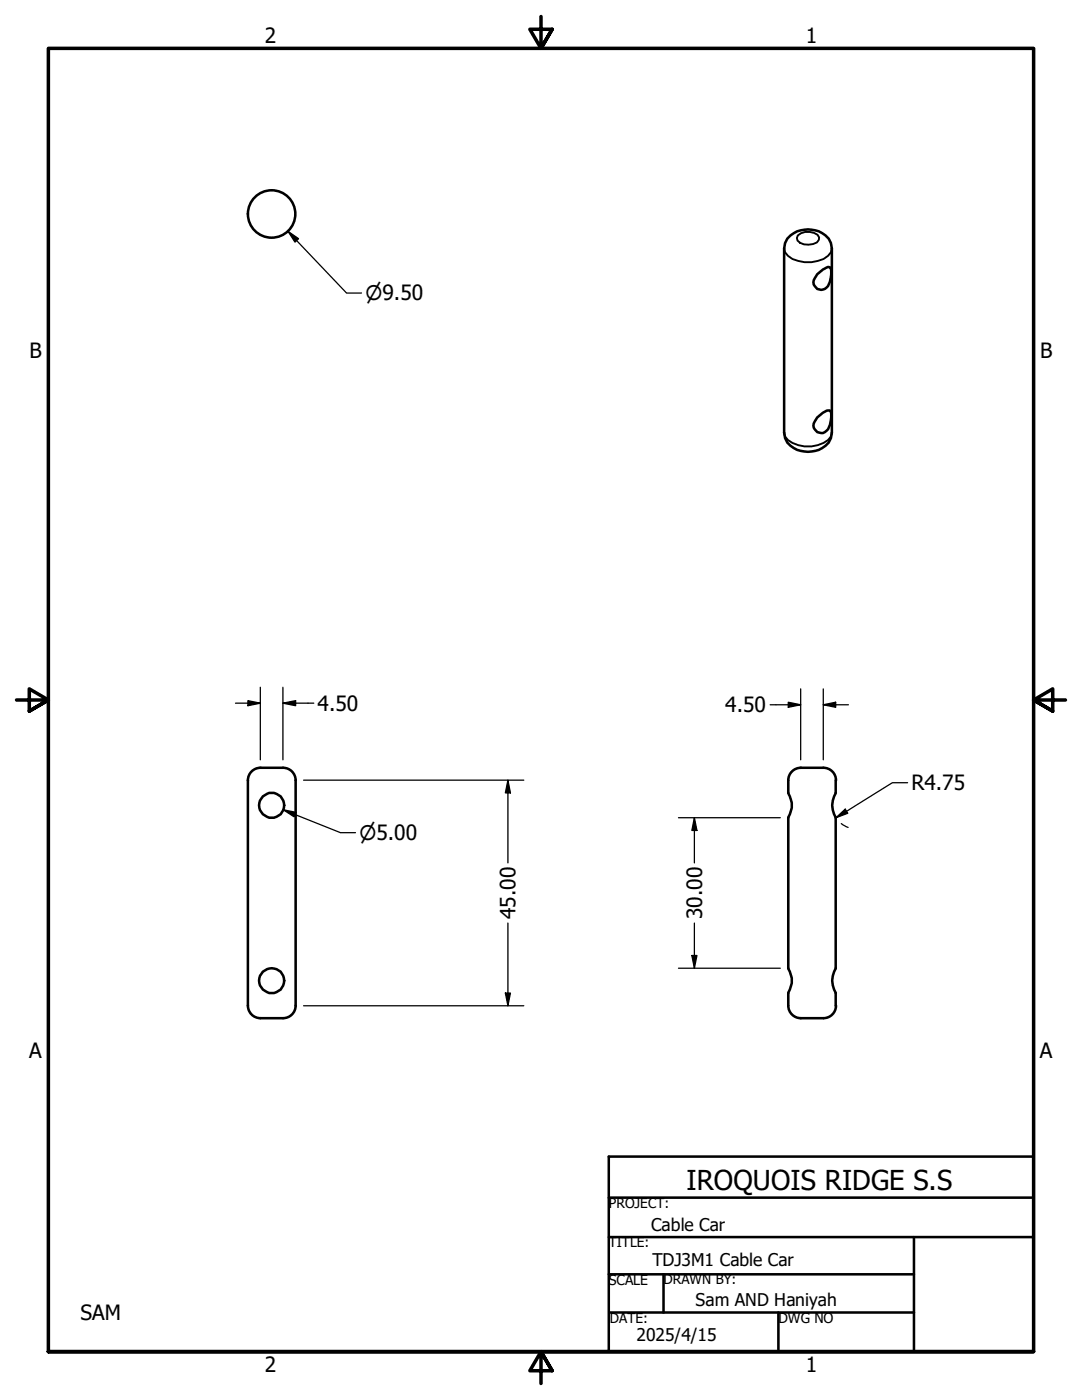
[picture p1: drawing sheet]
<svg xmlns="http://www.w3.org/2000/svg" width="216mm" height="279mm" viewBox="0 0 216 279" stroke-linecap="round" stroke-linejoin="round" font-family="sans-serif">
<!-- layer: Visible (ANSI) -->
<g fill="none" stroke="#000" stroke-width=".51">
<path d="M157.7 47a5.6 5.6 0 0 1 7.7 .6l.4 .9 .2 1.1v36.8a4.2 4.2 0 0 1-4.1 3.7 4.8 4.8 0 0 1-5.2-2.7l-.2-1v-36.8l.2-1.1 .4-.9zM163.1 54.7l1.1-.9a1.84 1.84 0 0 1 1.4-.5 4.1 4.1 0 0 1-.7 4.1 1.5 1.5 0 0 1-2 .1 1.5 1.5 0 0 1-.3-1.9zM163.1 83.3l1.1-.9a1.84 1.84 0 0 1 1.4-.5 4.1 4.1 0 0 1-.7 4.1 1.5 1.5 0 0 1-2 .1 1.5 1.5 0 0 1-.3-2zM49.5 155.7v45M51.9 153.2h4.6a2.51 2.51 0 0 1 2.5 2.5M52 153.2a2.51 2.51 0 0 0-2.5 2.5M59 155.7v45M157.3 155.7a6.1 6.1 0 0 0 .6 4.1l.1 .4a5.7 5.7 0 0 1-.7 3v30a4.6 4.6 0 0 1 0 5v2.5M164.3 153.2h-4.5a2.51 2.51 0 0 0-2.5 2.5M164.3 153.2a2.51 2.51 0 0 1 2.5 2.5M166.8 155.7a6.1 6.1 0 0 1-.6 4.1l-.1 .9 .1 1 .6 1.5v30a5 5 0 0 0 0 5v2.5M49.5 200.7a2.51 2.51 0 0 0 2.5 2.5"/>
<path d="M59 200.7a2.51 2.51 0 0 1-2.5 2.5h-4.6M157.3 200.7a2.51 2.51 0 0 0 2.5 2.5h4.5M166.8 200.7a2.51 2.51 0 0 1-2.5 2.5"/>
<circle cx="54.2" cy="42.7" r="4.7"/>
<circle cx="54.2" cy="160.7" r="2.48"/>
<circle cx="54.2" cy="195.7" r="2.48"/>
</g>
<!-- layer: Visible Narrow (ANSI) -->
<path d="M156.5 49.6a3.2 3.2 0 0 0 2.8 2.5 6.8 6.8 0 0 0 5.9-1l.6-.7 .2-.8M159.2 47a3.2 3.2 0 0 1 3.9-.1l.3 .5v.5l-.4 .5a3.4 3.4 0 0 1-3.9-.4l-.1-.5zM156.5 86.4a3.2 3.2 0 0 0 2.8 2.4 6.8 6.8 0 0 0 5.9-1l.6-.7 .2-.7" fill="none" stroke="#000" stroke-width=".38"/>
<!-- layer: Border (ANSI) -->
<path d="M107.9 3.3v6.4l-2.2-3.9h4.5l-2.3 3.9 2.3-3.9M3.3 139.7h6.4l-3.9-2.2v4.4l3.9-2.2-3.9 2.2M212.6 139.7h-6.4l3.9-2.2v4.4l-3.9-2.2 3.9 2.2M9.7 269.7v-260h196.5v260h-196.5h196.5M110.2 273.6l-2.3-3.9 2.3 3.9h-4.5l2.2-3.9v6.4" fill="none" stroke="#000" stroke-width=".7"/>
<!-- layer: Title (ANSI) -->
<path d="M121.5 239h84.7M121.5 246.9h84.7M121.5 254.3h60.9M132.4 254.3v7.6M182.4 246.9v22.8M121.4 269.7h84.8v-38.9h-84.7v38.9M121.7 261.9h60.7M155.3 261.9v7.8" fill="none" stroke="#000" stroke-width=".51"/>
<!-- layer: Dimension (ANSI) -->
<g fill="none" stroke="#000" stroke-width=".25">
<path d="M57.5 46.2l2.1 1.4-.7 .7zM57.5 46.2l11.7 12.3h2.9M49.5 139.8l2.4 .5-2.4 .5zM51.9 137.2v14.4M56.5 137.2v14.4M159.8 137.5v14.1M164.3 137.5v14.1M47 140.3h4.9M56.5 140.3l2.5-.5v1zM56.5 140.3h6.1M60.6 155.7h43.9M101.3 155.7l.6 2.5h-1.1z"/>
<path d="M101.3 155.7v16.5M153.7 140.7h6.1M157.3 140.1l2.5 .6-2.5 .5zM164.3 140.7l2.5-.6v1.1zM164.3 140.7h5M181.1 156.2h-3l-11.3 7M56.5 161.6l2.6 .5-.4 .9zM56.5 161.6l11.4 4.6h3M135.4 163.2h20.3M138.6 163.2l.5 2.5h-1.1zM138.6 163.2v9M166.8 163.2l1.9-1.7 .5 .8z"/>
<path d="M167.9 164.4l1.3 .7M100.8 198.2h1.1l-.6 2.5zM101.3 184.2v16.5M135.4 193.2h20.3M138 190.7h1.1l-.5 2.5zM138.6 184.2v9M60.6 200.7h43.9"/>
</g>
<path d="M57.5 46.2l2.1 1.4-.7 .7zM56.5 140.3l2.5-.5v1zM49.5 139.8l2.4 .5-2.4 .5zM101.3 155.7l.6 2.5h-1.1zM157.3 140.1l2.5 .6-2.5 .5zM164.3 140.7l2.5-.6v1.1zM56.5 161.6l2.6 .5-.4 .9zM138.6 163.2l.5 2.5h-1.1zM166.8 163.2l1.9-1.7 .5 .8zM100.8 198.2h1.1l-.6 2.5zM138 190.7h1.1l-.5 2.5z" fill="#000"/>
<text font-size="5.5" x="137" y="237.4">IROQUOIS RIDGE S.S</text>
<g font-size="4.2">
<text x="52.8" y="8.6">2</text>
<text x="160.8" y="8.6">1</text>
<text x="5.9" y="71.4">B</text>
<text x="207.6" y="71.4">B</text>
<text x="63.4" y="141.9">4.50</text>
<text x="144.7" y="142.2">4.50</text>
<text x="181.9" y="157.7">R4.75</text>
<text x="102.9" y="183.5" transform="rotate(-90 102.9 183.5)">45.00</text>
<text x="140.1" y="183.5" transform="rotate(-90 140.1 183.5)">30.00</text>
<text x="5.8" y="211.1">A</text>
<text x="207.5" y="211.1">A</text>
<text x="16.1" y="263.4">SAM</text>
<text x="52.8" y="273.8">2</text>
<text x="160.8" y="273.8">1</text>
</g>
<g font-size="3.9">
<text x="72.9" y="59.9">⌀9.50</text>
<text x="71.8" y="167.6">⌀5.00</text>
</g>
<g font-size="3.5">
<text x="129.9" y="245.7">Cable Car</text>
<text x="130.2" y="252.7">TDJ3M1 Cable Car</text>
<text x="138.8" y="260.7">Sam AND Haniyah</text>
<text x="127" y="267.7">2025/4/15</text>
</g>
<g font-size="2.8">
<text x="121.5" y="256.3">SCALE</text>
<text x="155.3" y="264">DWG NO</text>
</g>
<g font-size="2.7">
<text x="121.5" y="241.1">PROJECT:</text>
<text x="121.5" y="248.9">TITLE:</text>
<text x="132.4" y="256.3">DRAWN BY:</text>
<text x="121.7" y="264">DATE:</text>
</g>
</svg>
